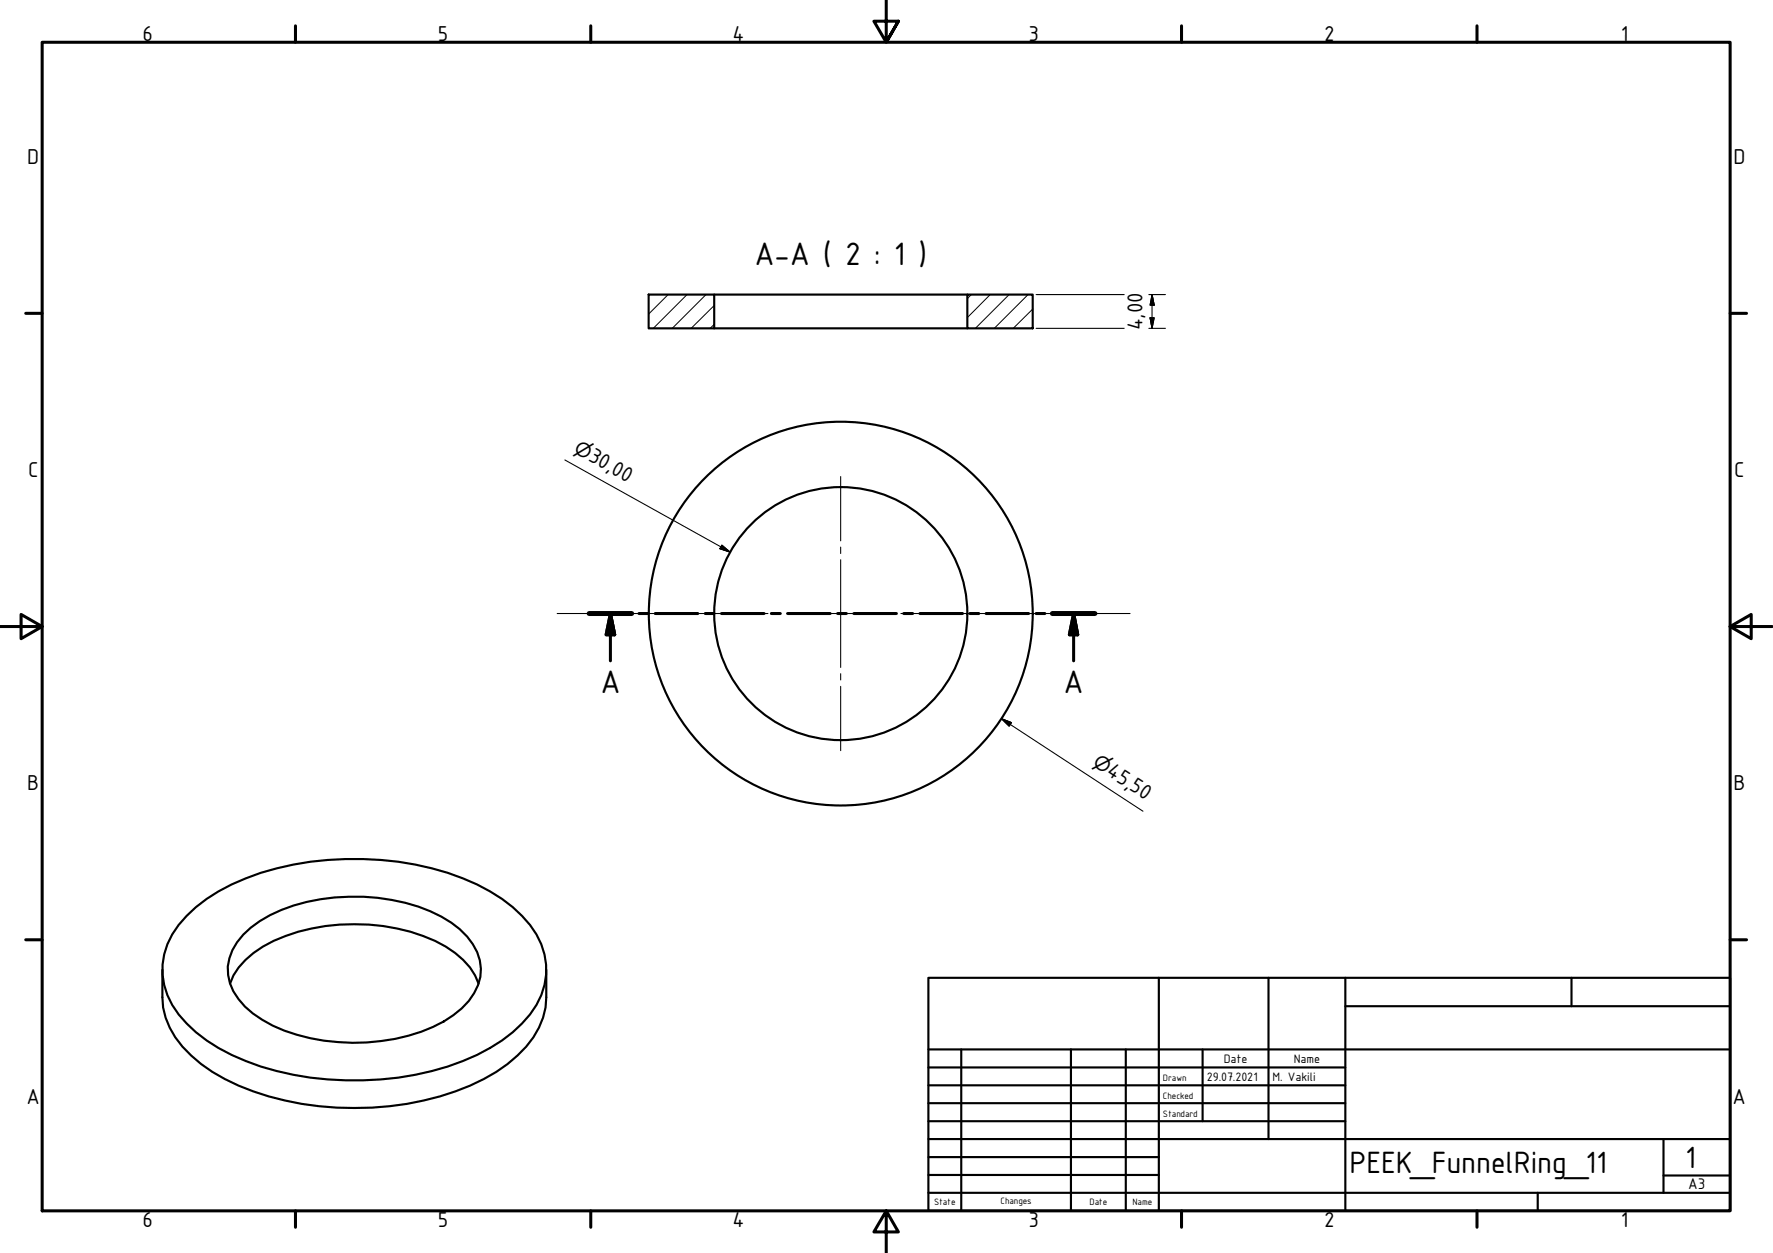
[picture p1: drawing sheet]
<svg xmlns="http://www.w3.org/2000/svg" width="420mm" height="297mm" viewBox="0 0 420 297" stroke-linecap="round" stroke-linejoin="round" font-family="sans-serif">
<!-- layer: Hatch (ISO) -->
<path d="M153.8 69.8l-.1 .2M158.3 69.8l-4.6 4.7M162.8 69.8l-8 8M167.3 69.8l-8 8M169.2 76.9l-.9 .9M169.2 72.4l-5.4 5.4M230.2 69.8l-1 1M234.7 69.8l-5.5 5.5M239.1 69.8l-8 8M243.6 69.8l-8 8M244.7 77.8h-.1M244.7 73.3l-4.6 4.5" fill="none" stroke="#000" stroke-width=".24"/>
<!-- layer: Visible (ISO) -->
<g fill="none" stroke="#000" stroke-width=".51">
<path d="M153.7 69.8h15.5v8h-15.5zM169.2 69.8h60M169.2 77.8h60M229.2 69.8h15.5v8h-15.5zM44.2 217.1a42.3 42.3 0 0 1 17.6-10.2 75.1 75.1 0 0 1 47.9 1.3 36.9 36.9 0 0 1 15.9 11.1 16.5 16.5 0 0 1 0 21.2 36.9 36.9 0 0 1-15.9 11 74.2 74.2 0 0 1-51.4 0 36.9 36.9 0 0 1-16-11 16.5 16.5 0 0 1 0-21.2zM38.5 229.9v6.5a18.9 18.9 0 0 0 6.8 13.8 45 45 0 0 0 18.4 9.7 73.9 73.9 0 0 0 47.7-2.5 34.3 34.3 0 0 0 15-11.5 16.9 16.9 0 0 0 3.1-9.5v-6.5M54.5 233.2a16.2 16.2 0 0 1 7.8-8.8 46.8 46.8 0 0 1 35-3.5 29.9 29.9 0 0 1 12.5 6.7l1.6 1.7 1.2 1.9 .8 2M57.7 221.6a30.4 30.4 0 0 1 15-7.8 47.4 47.4 0 0 1 31.9 3.5 16.9 16.9 0 0 1 9.1 10.4 11.9 11.9 0 0 1-4.3 11.3 32.9 32.9 0 0 1-15.8 7.3 48.9 48.9 0 0 1-29-3.2 21 21 0 0 1-9.3-8.1 10.5 10.5 0 0 1 .9-11.6z"/>
<circle cx="199.2" cy="145.5" r="45.5"/>
<circle cx="199.2" cy="145.5" r="30"/>
</g>
<!-- layer: Section Line (ISO) -->
<g fill="none" stroke="#000" stroke-width=".72">
<path d="M139.6 145.4h10.1M144.7 145.4l1 5.1h-2.1zM144.7 145.4v11.3M151.4 145.4h2.1M155.3 145.4h10.1M167.1 145.4h2.1M171 145.4h10.1M182.8 145.4h2.1M186.6 145.4h10.1M198.5 145.4h2.1M202.4 145.4h10M214.2 145.4h2.1"/>
<path d="M218 145.4h10.1M229.8 145.4h2.1M233.7 145.4h10.1M245.5 145.4h2.1M249.4 145.4h10.1M254.4 145.4l1 5.1h-2zM254.4 145.4v11.3"/>
</g>
<path d="M139.6 145.4h10.1M249.4 145.4h10.1" fill="none" stroke="#000" stroke-width="1.2"/>
<path d="M144.7 145.4l1 5.1zM144.7 145.4l1 5.1h-2.1zM254.4 145.4l1 5.1zM254.4 145.4l1 5.1h-2z" fill="#000" stroke="#000" stroke-width=".72"/>
<!-- layer: Border (ISO) -->
<g fill="none" stroke="#000" stroke-width=".72">
<path d="M10 10h400v277h-400zM70 6.1v3.9M140 6.1v3.9M210 0v10l-2.9-5h5.8l-2.9 5 2.9-5M280 6.1v3.9M350 6.1v3.9M6.1 74.3h3.9M410 74.3h3.9M0 148.5h10l-5-2.8v5.7l5-2.9M410 148.5l5 2.9v-5.7l-5 2.8h10M6.1 222.8h3.9M410 222.8h3.9"/>
<path d="M70 287v3.9M140 287v3.9M210 287l2.9 5h-5.8l2.9-5v10M280 287v3.9M350 287v3.9"/>
</g>
<!-- layer: Title (ISO) -->
<g fill="none" stroke="#000" stroke-width=".51">
<path d="M220 231.8h190v55.2h-190zM274.6 231.8v55.2M300.6 231.8v38.2M318.8 238.5h91.2M318.8 231.8v55.2M372.4 231.8v6.7M220 253.1h98.8M220 257.3h98.8M220 248.8h190M227.8 248.8v38.2M253.8 248.8v38.2M266.8 248.8v38.2"/>
<path d="M285 248.8v17M220 261.5h98.8M220 265.8h98.8M220 270h190M220 274.3h54.6M220 278.5h54.6M394.2 278.7h15.8M394.2 270v12.8M220 282.8h190M364.4 282.8v4.2"/>
</g>
<!-- layer: Center Mark (ISO) -->
<path d="M199.2 113v15.2M199.2 129.7v1.5M199.2 132.7v25.5M132 145.4h50M183.5 145.4h1.5M186.5 145.4h25.5M199.2 159.7v1.5M213.5 145.4h1.5M216.5 145.4h51.3M199.2 162.7v15.3" fill="none" stroke="#000" stroke-width=".25"/>
<!-- layer: Dimension (ISO) -->
<path d="M245.5 77.8h20.9M245.5 69.8h20.9M272.2 77.8h4M272.2 69.8h4M272.5 75.3h1l-.5 2.5zM273 69.8l.5 2.5h-1zM273 69.8v8M133.9 109l39.1 21.9M171.1 129.2l1.9 1.7-2.4-.8zM237.3 170.4l2.4 .9-.6 .9zM237.3 170.4l33.5 21.9" fill="none" stroke="#000" stroke-width=".25"/>
<path d="M272.5 75.3l.5 2.5zM272.5 75.3h1l-.5 2.5zM273 69.8l.5 2.5zM273 69.8l.5 2.5h-1zM170.6 130.1l2.4 .8zM171.1 129.2l1.9 1.7-2.4-.8zM237.3 170.4l2.4 .9zM237.3 170.4l2.4 .9-.6 .9z" fill="#000" stroke="#000" stroke-width=".25"/>
<g font-size="8.3">
<text x="178.8" y="62.8">A-A ( 2 : 1 )</text>
<text x="142.3" y="164.2">A</text>
<text x="252.1" y="164.2">A</text>
</g>
<g font-size="7.9">
<text x="319.8" y="278.2">PEEK_FunnelRing_11</text>
<text x="399.3" y="276.8">1</text>
</g>
<g font-size="5.5">
<text x="33.8" y="9.6">6</text>
<text x="103.8" y="9.6">5</text>
<text x="173.6" y="9.6">4</text>
<text x="243.8" y="9.6">3</text>
<text x="313.8" y="9.6">2</text>
<text x="384.1" y="9.6">1</text>
<text x="6.4" y="38.9">D</text>
<text x="410.8" y="38.9">D</text>
<text x="270.7" y="78.3" transform="rotate(-90 270.7 78.3)">4,00</text>
<text x="6.6" y="113.1">C</text>
<text x="139.2" y="109.2" transform="rotate(29 139.2 109.2)">30,00</text>
<text x="410.9" y="113.1">C</text>
<text x="262" y="183.6" transform="rotate(33 262 183.6)">45,50</text>
<text x="6.4" y="187.4">B</text>
<text x="410.8" y="187.4">B</text>
<text x="6.3" y="261.6">A</text>
<text x="410.6" y="261.6">A</text>
<text x="33.8" y="290.9">6</text>
<text x="103.8" y="290.9">5</text>
<text x="173.6" y="290.9">4</text>
<text x="243.8" y="290.9">3</text>
<text x="313.8" y="290.9">2</text>
<text x="384.1" y="290.9">1</text>
</g>
<g font-size="4.6">
<text x="135.8" y="107.3" transform="rotate(29 135.8 107.3)">⌀</text>
<text x="258.7" y="181.4" transform="rotate(33 258.7 181.4)">⌀</text>
</g>
<text font-size="3.9" x="400.1" y="282">A3</text>
<g font-size="3.1">
<text x="286" y="256.3">29.07.2021</text>
<text x="290" y="252">Date</text>
<text x="301.6" y="256.3">M. Vakili</text>
<text x="306.6" y="252">Name</text>
</g>
<g font-size="2.4">
<text x="275.6" y="256.3">Drawn</text>
<text x="275.6" y="260.5">Checked</text>
<text x="275.6" y="264.8">Standard</text>
<text x="221.4" y="285.7">State</text>
<text x="237.1" y="285.4">Changes</text>
<text x="258.2" y="285.7">Date</text>
<text x="268.4" y="285.7">Name</text>
</g>
</svg>
